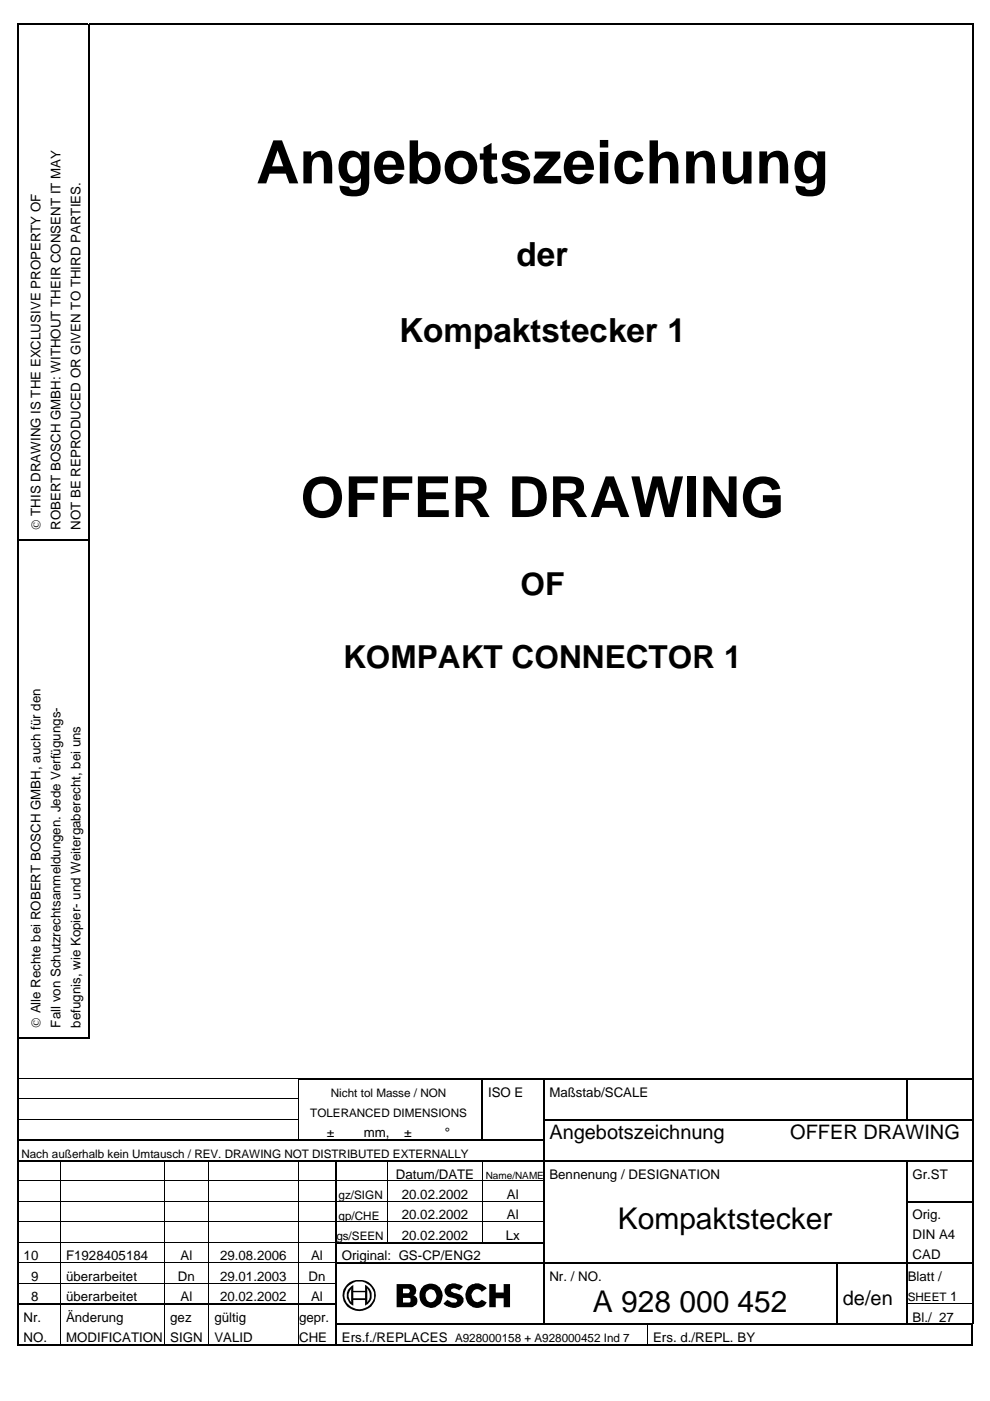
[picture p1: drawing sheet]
<svg xmlns="http://www.w3.org/2000/svg" width="210mm" height="297mm" viewBox="0 0 210 297" stroke-linecap="round" stroke-linejoin="round" font-family="sans-serif">
<g fill="#000">
<path d="M3.6 5h.4v.4h-.4zM18.6 5h.4v.4h-.4zM206.1 5h.3v.4h-.3zM3.6 114.4h.4v.3h-.4zM18.6 114.4h.4v.3h-.4zM206.1 114.4h.3v.3h-.3zM3.6 219.9h.4v.3h-.4zM3.6 228.6h.4v.3h-.4zM3.6 232.9h.4v.4h-.4zM3.6 237.2h.4v.4h-.4zM18.6 219.9h.4v.3h-.4zM63.1 228.6h.2v.3h-.2z"/>
<path d="M63.1 228.6h.2v.1h-.2zM63.1 232.9h.2v.4h-.2zM63.1 237.2h.2v.4h-.2zM102.1 228.6h.3v.3h-.3zM102.1 232.9h.3v.4h-.3zM102.1 237.2h.3v.4h-.3zM115.1 228.6h.3v.3h-.3zM115.1 232.9h.3v.4h-.3zM115.1 237.2h.3v.4h-.3zM115.4 228.6h.4v.3h-.4zM192.1 228.6h.3v.3h-.3zM192.1 232.9h.3v.4h-.3z"/>
<path d="M206.1 219.9h.3v.3h-.3zM206.1 228.6h.3v.3h-.3zM206.1 232.9h.3v.4h-.3zM206.1 237.2h.3v.4h-.3zM3.6 241.6h.4v.3h-.4zM3.6 245.9h.4v.4h-.4zM3.6 250.3h.4v.3h-.4zM3.6 254.6h.4v.4h-.4zM3.6 258.9h.4v.4h-.4zM12.7 246.3h.2zM12.7 250.3h.2v.3h-.2zM12.7 254.6h.2v.4h-.2z"/>
<path d="M12.7 258.9h.2v.4h-.2zM34.8 246.3h.1zM34.8 250.3h.1v.3h-.1zM34.8 254.6h.1v.4h-.1zM34.8 258.9h.1v.4h-.1zM44.2 246.3h.1zM44.2 250.3h.1v.3h-.1zM44.2 254.6h.1v.4h-.1zM44.2 258.9h.1v.4h-.1zM63.1 246.3h.2zM63.1 250.3h.2v.3h-.2zM63.1 254.6h.2v.4h-.2z"/>
<path d="M63.1 258.9h.2v.4h-.2zM71.1 245.9h.3v.4h-.3zM71.1 250.3h.3v.3h-.3zM71.1 254.6h.3v.4h-.3zM71.1 258.9h.3v.4h-.3zM82.1 246.3h.2zM82.1 250.3h.2v.3h-.2zM82.1 254.6h.2v.4h-.2zM82.1 258.9h.2v.4h-.2zM102.2 246.3h.1zM102.2 250.3h.1v.3h-.1zM102.2 254.6h.1v.4h-.1z"/>
<path d="M102.2 258.9h.1v.4h-.1zM115.1 241.6h.3v.3h-.3zM115.1 245.9h.3v.4h-.3zM115.1 250.3h.3v.3h-.3zM115.1 254.6h.3v.4h-.3zM115.1 258.9h.3v.4h-.3zM192.1 245.9h.3v.4h-.3zM192.1 250.3h.3v.3h-.3zM192.1 254.6h.3v.4h-.3zM192.1 258.9h.3v.4h-.3zM206.1 241.6h.3v.3h-.3zM206.1 245.9h.3v.4h-.3z"/>
<path d="M206.1 250.3h.3v.3h-.3zM206.1 254.6h.3v.4h-.3zM206.1 258.9h.3v.4h-.3zM3.6 263.3h.4v.3h-.4zM3.6 267.6h.4v.4h-.4zM3.6 271.9h.4v.4h-.4zM3.6 276.3h.4v.3h-.4zM12.7 263.3h.2v.3h-.2zM12.7 267.6h.2v.4h-.2zM12.7 271.9h.2v.4h-.2zM12.7 276.6h.2zM34.8 263.3h.1v.3h-.1z"/>
<path d="M34.8 267.6h.1v.4h-.1zM34.8 271.9h.1v.4h-.1zM34.8 276.6h.1zM44.2 263.3h.1v.3h-.1zM44.2 267.6h.1v.4h-.1zM44.2 271.9h.1v.4h-.1zM44.2 276.6h.1zM63.1 263.3h.2v.3h-.2zM63.1 267.6h.2v.4h-.2zM63.1 271.9h.2v.4h-.2zM63.1 276.6h.2zM71.1 263.3h.3v.3h-.3z"/>
<path d="M71.1 267.6h.3v.4h-.3zM71.1 271.9h.3v.4h-.3zM71.1 276.3h.3v.3h-.3zM115.1 263.3h.3v.3h-.3zM115.1 267.6h.3v.4h-.3zM115.1 271.9h.3v.4h-.3zM115.1 276.3h.3v.3h-.3zM177.3 267.6h.4v.4h-.4zM177.3 271.9h.4v.4h-.4zM177.3 276.3h.4v.3h-.4zM192.1 263.3h.3v.3h-.3zM192.1 267.6h.3v.4h-.3z"/>
<path d="M192.1 271.9h.3v.4h-.3zM192.1 276.3h.3v.3h-.3zM206.1 263.3h.3v.3h-.3zM206.1 267.6h.3v.4h-.3zM206.1 271.9h.3v.4h-.3zM206.1 276.3h.3v.3h-.3zM3.6 280.6h.4v.4h-.4zM12.7 280.6h.2v.4h-.2zM34.8 280.6h.1v.4h-.1zM44.2 280.6h.1v.4h-.1zM63.1 280.6h.2v.4h-.2zM71.1 280.6h.3v.4h-.3z"/>
<path d="M137.2 281h.1zM137.2 280.6h.3v.4h-.3zM206 280.6h.3v.4h-.3zM206 285h.3v.3h-.3z"/>
</g>
<g fill="none" stroke="#000" stroke-width=".34">
<path d="M3.6 5.2h15M3.8 5.4v109M18.8 5.4v109M19 5.2h187.1M206.3 5.4v109M3.8 114.7v105.2M4 114.5h14.6M18.8 114.7v105.2M206.3 114.7v105.2M3.8 220.2v8.4M3.8 228.9v4M3.8 233.3v3.9"/>
<path d="M3.8 237.6v4M4 220h15M63.3 228.7h38.8M102.2 228.9v4M102.2 233.3v3.9M102.2 237.6v4M102.4 228.7h12.7M115.3 228.9v4M115.3 233.3v3.9M115.3 237.6v4M115.4 237.4h90.7M115.8 228.7h76.3"/>
<path d="M192.3 228.9v4M192.3 233.3v3.9M192.4 228.7h13.7M206.3 220.2v8.4M206.3 228.9v4M206.3 233.3v3.9M206.3 237.6v4M3.8 241.9v4M3.8 246.3v4M3.8 250.6v4M3.8 255v3.9M3.8 259.3v4"/>
<path d="M4 241.7h111.1M4 246.1h67.1M71.2 246.3v4M71.2 250.6v4M71.2 255v3.9M71.2 259.3v4M71.4 246.1h43.7M115.3 241.9v4M115.3 246.3v4M115.3 250.6v4M115.3 255v3.9M115.3 259.3v4"/>
<path d="M115.4 246.1h76.7M192.3 246.3v4M192.3 250.6v4M192.3 255v3.9M192.3 259.3v4M192.4 246.1h13.7M192.4 254.8h13.7M206.3 241.9v4M206.3 246.3v4M206.3 250.6v4M206.3 255v3.9M206.3 259.3v4"/>
<path d="M3.8 263.6v4M3.8 268v3.9M3.8 272.3v4M3.8 276.6v4M4 276.5h67.1M71.2 263.6v4M71.2 268v3.9M71.2 272.3v4M71.2 276.6v4M71.4 263.4h43.7M71.4 267.8h43.7M115.3 263.6v4"/>
<path d="M115.3 268v3.9M115.3 272.3v4M115.3 276.6v4M115.4 267.8h61.9M177.5 268v3.9M177.5 272.3v4M177.5 276.6v4M177.7 267.8h14.4M192.3 263.6v4M192.3 268v3.9M192.3 272.3v4M192.3 276.6v4"/>
<path d="M192.4 267.8h13.7M206.3 263.6v4M206.3 268v3.9M206.3 272.3v4M206.3 276.6v4M3.6 285.1h67.5M3.8 281v4.3M71.2 281v4.3M71.4 280.8h65.8M71.4 285.1h134.6M137.5 280.8h68.5M206.2 281v4.3"/>
</g>
<g fill="none" stroke="#000" stroke-width=".21">
<path d="M4 228.6h59.3M4 233h59.1M4 237.3h59.1M63.2 228.9v4M63.2 233.3v3.9M63.2 237.6v4M4 250.3h8.7M4 254.7h8.7M4 259h8.7M12.8 246.3v4M12.8 250.6v4M12.8 255v3.9"/>
<path d="M12.8 259.3v4M12.9 250.3h21.9M12.9 254.7h21.9M12.9 259h21.9M34.9 246.3v4M34.9 250.6v4M34.9 255v3.9M34.9 259.3v4M34.9 250.3h9.3M34.9 254.7h9.3M34.9 259h9.3M44.2 246.3v4"/>
<path d="M44.2 250.6v4M44.2 255v3.9M44.2 259.3v4M44.3 250.3h18.8M44.3 254.7h18.8M44.3 259h18.8M63.2 246.3v4M63.2 250.6v4M63.2 255v3.9M63.2 259.3v4M63.3 250.3h7.8M63.3 254.7h7.8"/>
<path d="M63.3 259h7.8M71.4 250.3h10.7M71.4 254.7h10.7M71.4 259h10.7M82.2 246.3v4M82.2 250.6v4M82.2 255v3.9M82.2 259.3v4M82.3 250.3h19.9M82.3 254.7h19.9M82.3 259h19.9M102.2 246.3v4"/>
<path d="M102.2 250.6v4M102.2 255v3.9M102.2 259.3v4M102.3 250.3h12.8M102.3 254.7h12.8M102.3 259h12.8M4 263.4h8.7M4 267.7h8.7M4 272h8.7M12.8 263.6v4M12.8 268v3.9M12.8 272.3v4"/>
<path d="M12.8 276.6v4M12.9 263.4h21.9M12.9 267.7h21.9M12.9 272h21.9M34.9 263.6v4M34.9 268v3.9M34.9 272.3v4M34.9 276.6v4M34.9 263.4h9.3M34.9 267.7h9.3M34.9 272h9.3M44.2 263.6v4"/>
<path d="M44.2 268v3.9M44.2 272.3v4M44.2 276.6v4M44.3 263.4h18.8M44.3 267.7h18.8M44.3 272h18.8M63.2 263.6v4M63.2 268v3.9M63.2 272.3v4M63.2 276.6v4M63.3 263.4h7.8M63.3 267.7h7.8"/>
<path d="M63.3 272h7.8M192.4 276.4h13.7M12.8 281v4M34.9 281v4M44.2 281v4M63.2 281v4M137.2 281v4"/>
</g>
<g fill="#000">
<path d="M73.6 272.3a3.7 3.7 0 0 1 6 1.6 3.5 3.5 0 0 1-3.1 4.1 3.5 3.5 0 0 1-3.9-3.3h.4a3.2 3.2 0 0 0 3.5 2.9 3.2 3.2 0 0 0 2.8-3.6 3.2 3.2 0 0 0-3.4-2.3 3.2 3.2 0 0 0-2.9 3h-.4a2.96 2.96 0 0 1 1-2.4z" fill-rule="evenodd"/>
<path d="M73.9 273.3l1-.8v1.2h2.5v-1.3a2.41 2.41 0 0 1 .8 3.8l-.8 .6v-1.2h-2.5v-.3h3l-.1 .8 .1-.1a2.07 2.07 0 0 0-.1-2.8l.1 2.1h-.5v-1.3h-3l.1-.8a2.03 2.03 0 0 0 0 2.9l-.1-2.1h.5v2.8a2.58 2.58 0 0 1-1.1-3.3z" fill-rule="evenodd"/>
<path d="M84.1 272.2h2.9a1.32 1.32 0 0 1 1.2 1 1.32 1.32 0 0 1-.5 1.5 1.29 1.29 0 0 1 .8 1.3 1.29 1.29 0 0 1-1.1 1.2h-3.3v-3.4h1.3v.4h.3v1h-.3v1h1.4l.2-.3v-.6h-.1l-1.2-.1v-1h.9l.3-.3a.54 .54 0 0 0-.4-.7h-1.1v.6h-1.3z" fill-rule="evenodd"/>
<path d="M89.8 272.6a2.57 2.57 0 0 1 4 1.4 2.57 2.57 0 0 1-2.8 3.2 2.35 2.35 0 0 1-2.1-2.5h1.3a1.16 1.16 0 0 0 1 1.4 1.16 1.16 0 0 0 1.3-1.1v-.4a1.15 1.15 0 0 0-1.2-1.2 1.15 1.15 0 0 0-1.1 1.3h-1.3l.1-.9 .3-.6z" fill-rule="evenodd"/>
<path d="M94.7 272.6a2.59 2.59 0 0 1 3.4 .2l-.7 .8a1.44 1.44 0 0 0-1.7-.2l-.1 .1a.79 .79 0 0 0 1 .7 2 2 0 0 1 1.7 1.1 1.96 1.96 0 0 1-2.6 1.9l-.7-.1-1-.7 .9-.8 .9 .6h.9l.2-.3v-.2a3.5 3.5 0 0 0-2-.8l-.2-.2a1.33 1.33 0 0 1 0-2.1z" fill-rule="evenodd"/>
<path d="M99.3 272.8a2.59 2.59 0 0 1 3.9 .4l-1 .7a1.18 1.18 0 0 0-1.6-.5 1.18 1.18 0 0 0-.6 1.5 1.15 1.15 0 0 0 .8 1.1 1.15 1.15 0 0 0 1.4-.4l1 .6a2.49 2.49 0 0 1-3 .9 2.49 2.49 0 0 1-1.5-2.7z" fill-rule="evenodd"/>
<path d="M103.7 272.2h1.4v1.8h1.7v-1.8h1.3v5h-1.3v-1.9h-1.7v1.9h-1.4z" fill-rule="evenodd"/>
</g>
<text font-size="12.7" x="54.3" y="38.9">Angebotszeichnung</text>
<text font-size="12" x="63.7" y="109.6">OFFER DRAWING</text>
<g font-size="7">
<text x="109.5" y="56.3">der</text>
<text x="84.6" y="72.5">Kompaktstecker 1</text>
</g>
<g font-size="6.7">
<text x="110.3" y="126.2">OF</text>
<text x="72.7" y="141.6">KOMPAKT CONNECTOR 1</text>
</g>
<g font-size="6.3">
<text x="131" y="260.7">Kompaktstecker</text>
<text x="125.7" y="278.1">A 928 000 452</text>
</g>
<g font-size="4.2">
<text x="116.5" y="241.5">Angebotszeichnung</text>
<text x="167.6" y="241.5">OFFER DRAWING</text>
<text x="178.7" y="276.7">de/en</text>
</g>
<g font-size="2.8">
<text x="8.6" y="112.4" transform="rotate(-90 8.6 112.4)">© THIS DRAWING IS THE EXCLUSIVE PROPERTY OF</text>
<text x="12.8" y="112.4" transform="rotate(-90 12.8 112.4)">ROBERT BOSCH GMBH: WITHOUT THEIR CONSENT IT MAY</text>
<text x="17.1" y="112.4" transform="rotate(-90 17.1 112.4)">NOT BE REPRODUCED OR GIVEN TO THIRD PARTIES.</text>
<text x="8.6" y="217.9" transform="rotate(-90 8.6 217.9)">© Alle Rechte bei ROBERT BOSCH GMBH, auch für den</text>
<text x="12.8" y="217.9" transform="rotate(-90 12.8 217.9)">Fall von Schutzrechtsanmeldungen. Jede Verfügungs-</text>
<text x="17.1" y="217.9" transform="rotate(-90 17.1 217.9)">befugnis, wie Kopier- und Weitergaberecht, bei uns</text>
<text x="103.5" y="232.5">ISO E</text>
<text x="116.5" y="232.5">Maßstab/SCALE</text>
<text x="69.3" y="241">±</text>
<text x="77.1" y="241">mm,</text>
<text x="85.7" y="241">±</text>
<text x="94.3" y="241">°</text>
<text x="84" y="249.9">Datum/DATE</text>
<text x="116.5" y="249.9">Bennenung / DESIGNATION</text>
<text x="193.5" y="249.9">Gr.ST</text>
<text x="85.2" y="254.2">20.02.2002</text>
<text x="107.5" y="254.2">Al</text>
<text x="85.2" y="262.9">20.02.2002</text>
<text x="85.2" y="258.6">20.02.2002</text>
<text x="107.3" y="262.9">Lx</text>
<text x="107.5" y="258.6">Al</text>
<text x="193.5" y="258.6">Orig.</text>
<text x="193.5" y="262.8">DIN A4</text>
<text x="5" y="267.2">10</text>
<text x="14" y="267.2">F1928405184</text>
<text x="38.3" y="267.2">Al</text>
<text x="46.7" y="267.2">29.08.2006</text>
<text x="65.9" y="267.2">Al</text>
<text x="72.5" y="267.2">Original: GS-CP/ENG2</text>
<text x="193.5" y="267">CAD</text>
<text x="6.6" y="271.6">9</text>
<text x="6.6" y="275.9">8</text>
<text x="14" y="271.6">überarbeitet</text>
<text x="14" y="275.9">überarbeitet</text>
<text x="37.7" y="271.6">Dn</text>
<text x="38.3" y="275.9">Al</text>
<text x="46.7" y="275.9">20.02.2002</text>
<text x="46.7" y="271.6">29.01.2003</text>
<text x="65.4" y="271.6">Dn</text>
<text x="66" y="275.9">Al</text>
<text x="116.5" y="271.6">Nr. / NO.</text>
<text x="192.5" y="271.6">Blatt /</text>
<text x="201.5" y="275.8">1</text>
<text x="5" y="280.2">Nr.</text>
<text x="14" y="280.2">Änderung</text>
<text x="36.1" y="280.2">gez</text>
<text x="45.5" y="280.2">gültig</text>
<text x="63.4" y="280.2">gepr.</text>
<text x="193.5" y="280.2">Bl./ 27</text>
<text x="5" y="284.5">NO.</text>
<text x="14" y="284.5">MODIFICATION</text>
<text x="36.1" y="284.5">SIGN</text>
<text x="45.5" y="284.5">VALID</text>
<text x="63.4" y="284.5">CHE</text>
<text x="72.5" y="284.6">Ers.f./REPLACES</text>
<text x="138.5" y="284.6">Ers. d./REPL. BY</text>
</g>
<g font-size="2.5">
<text x="70.2" y="232.6">Nicht tol Masse / NON</text>
<text x="65.8" y="236.8">TOLERANCED DIMENSIONS</text>
<text x="4.5" y="245.6">Nach außerhalb kein Umtausch / REV. DRAWING NOT DISTRIBUTED EXTERNALLY</text>
<text x="71.8" y="254.3">gz/SIGN</text>
<text x="71.3" y="263">gs/SEEN</text>
<text x="71.8" y="258.6">gp/CHE</text>
<text x="192.5" y="275.8">SHEET</text>
<text x="96.5" y="284.6">A928000158 + A928000452 Ind 7</text>
</g>
<text font-size="2.1" x="103" y="250">Name/NAME</text>
</svg>
